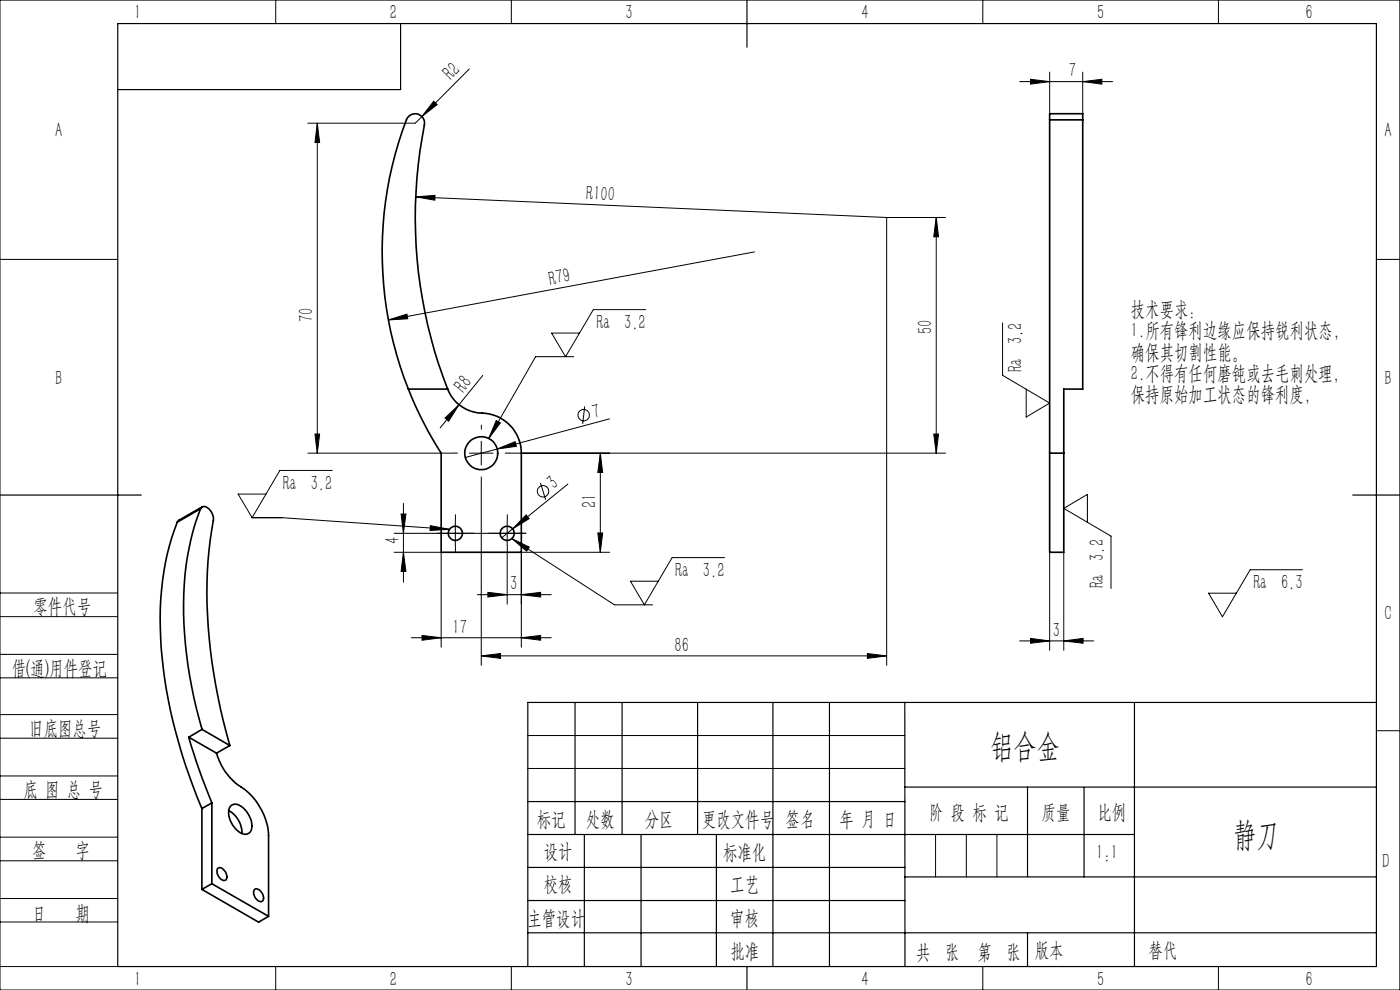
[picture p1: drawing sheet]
<svg xmlns="http://www.w3.org/2000/svg" width="297mm" height="210mm" viewBox="0 0 297 210" stroke-linecap="round" stroke-linejoin="round" font-family="sans-serif">
<g fill="none" stroke="#000" stroke-width=".35">
<path d="M222.7 25.4v70.7M222.7 25.4v-1.3h7v1.3M222.7 25.4h7M229.7 25.4v57.1h-4v13.6M86.6 82.5a78.5 78.5 0 0 1-.2-57.5 1.99 1.99 0 0 1 2.4-.7 1.99 1.99 0 0 1 1.2 2.2 99.9 99.9 0 0 0 5 56M86.6 82.5a78.7 78.7 0 0 0 7 13.6v21h17v-21a8.6 8.6 0 0 0-9.2-8.5 8.1 8.1 0 0 1-6.4-5.1M86.6 82.5h8.4M222.7 96.1v21h3v-21M222.7 96.1h3M37.6 110.8a60 60 0 0 0-3.4 26.6 109.2 109.2 0 0 0 8.6 34.1M42.5 107.9a59.3 59.3 0 0 0-3.3 26.6 95.4 95.4 0 0 0 3.7 20.2M42.5 107.9a.99 .99 0 0 1 1.8 0l.7 1 .3 1.2a96.9 96.9 0 0 0 .9 37.7l1.2 5.2 1.4 5.1"/>
<path d="M42.5 107.9l-4.9 2.9M42.9 107.5l-5 2.9-.3 .4M40 156.4a129.7 129.7 0 0 0 4.9 13.9M40 156.4l5.9 3.4M42.9 154.7l-2.9 1.7M42.9 154.7l5.9 3.4M45.9 159.8a13.6 13.6 0 0 0 6.3 7.9 13.5 13.5 0 0 1 4.8 9.5v17.2M48.8 158.1l-2.9 1.7M42.8 171.5v17.2M44.9 170.3v17.2M44.9 170.3l-2.1 1.2M48.5 172a5.3 5.3 0 0 1 2.8 4.8"/>
<path d="M48.8 171.1a1.79 1.79 0 0 1 2.6 .1 4.7 4.7 0 0 1 1.8 5.1 1.58 1.58 0 0 1-2.5 .2 4.8 4.8 0 0 1-2-5.1zM42.8 188.7l12.1 6.9 2.1-1.2M44.9 187.5l12.1 6.9M44.9 187.5l-2.1 1.2M46.2 184.2l.2-.1a1.84 1.84 0 0 1 1.7 2.2 .72 .72 0 0 1-.6 .5 .72 .72 0 0 1-.7-.4 1.88 1.88 0 0 1-.6-2.2zM54 188.7a.99 .99 0 0 1 1.5 .6 1.27 1.27 0 0 1 0 1.9 1.82 1.82 0 0 1-1.5-2.5z"/>
<circle cx="102.1" cy="96.2" r="3.5"/>
<circle cx="96.6" cy="113.1" r="1.51"/>
<circle cx="107.6" cy="113.1" r="1.51"/>
</g>
<g fill="none" stroke="#000" stroke-width=".21">
<path d="M0 0h297v210h-297zM58.5 0v5M99.6 14.6l-11.5 11.5h-22.8M108.5 0v5M208.5 0v5M216.3 17.3h19.7M218.6 16.8l4.1 .5-4.1 .5zM222.7 15.3v8.8M229.7 17.3l4.1-.5v1zM229.7 15.3v8.8M258.5 0v5M67.3 26.1v70"/>
<path d="M67.3 26.1l.5 4.1h-1zM92 21.5l.7 .7-3.2 2.5zM0 55h25M88.2 41.8l4.1-.4v1.1zM88.2 41.8l99.9 4.3M160.1 53.4l-77.7 14.5M188.1 46.1v95M188.1 46.1h12.5M198.6 46.1l.5 4.1h-1zM198.6 46.1v50M292 55h5M82.4 67.9l3.9-1.3 .2 1z"/>
<path d="M102.4 79.6l-5 6.3M121.7 75.7h-8.1l-9.9 17.3M137 65.7h-11.1l-5.9 10-3-5h5.9M212.7 68.5v11.1l10 5.9-5 3v-6M65.3 96.1h30.8M66.8 92.1h1l-.5 4zM70.5 99.8h-11.1l-5.9 10M94.4 88.7l3-2.8-2.2 3.5zM97.4 85.9l-4 4.9M99.6 96.1h5M102.1 93.6v5M105.3 89.2l.9 .5-2.5 3.3z"/>
<path d="M105.5 95.2l3.8-1.5 .2 1zM108.1 96.1h92.5M124 86.2l-.4 3.7M127.4 96.1l.4 4.1h-1zM127.4 96.1v21M129.3 88.9l-30.6 8.1M198.1 92.1h1l-.5 4zM53.5 109.8h6.3l35.6 2.5M56.4 104.8h-5.9l3 5M83.6 113.1h28M83.6 117.1h10v20.2M85.1 109h1l-.5 4.1z"/>
<path d="M85.6 106.8v16.7M85.6 117.1l.5 4.1h-1zM91.3 111.5l4.1 .8-4.2 .2zM96.6 110.6v5M102.1 102.1v39M107.6 110.6v5M107.6 117.1v11.1M108.6 114.3l3.7 1.8-.6 .8zM108.6 114.3l21.8 14h8M108.8 112.2l-2.4 1.9M111.6 109.2l.7 .8-3.5 2.2zM114.7 102.4l1 3.6"/>
<path d="M120.5 102.7l-11.7 9.5M126.8 113.1h1l-.4 4zM129.3 117.1h-18.7v20.2M153.7 118.3h-11.1l-5.9 10-3-5h5.9M222.7 117.1v20.8M225.7 117.1v20.8M230.7 110.8v-5.9l-5 2.9 10 5.9v11.1M0 138.8h25M0 125.8h25M0 130.8h25M87.2 135.3h29.7M89.5 134.8l4.1 .5-4.1 .5z"/>
<path d="M101.2 126.1h15.7M102.1 139.1l4.1-.5v1.1zM102.1 139.1h86M103.5 125.7l4.1 .4-4.1 .5zM110.6 135.3l4.1-.5v1zM110.6 126.1l4.1-.4v.9zM184 138.6l4.1 .5-4.1 .6zM216.3 136h15.7M218.6 135.4l4.1 .6-4.1 .4zM225.7 136l4.1-.6v1zM276.3 120.9h-11.1l-5.9 9.9-2.9-5h5.9M0 143.8h25"/>
<path d="M0 156.6h25M0 151.6h25M112 156h80M292 155h5M0 169.6h25M0 164.6h25M0 177.6h25M112 163h80M198.5 177v9M205 177v9M211.5 177v9M0 182.6h25"/>
<path d="M0 190.6h25M0 195.6h25M0 205h25M58.5 205v5M108.5 205v5M208.5 205v5M258.5 205v5"/>
<circle cx="123.8" cy="88.1" r="1.21"/>
<circle cx="115.2" cy="104.2" r="1.21"/>
</g>
<path d="M97.1 96.1h-1M102.1 91.1v-1M107.1 96.1h1M94.1 113.1h-1.5M96.6 110.6v-1.5M96.6 115.6v1.5M99.1 113.1h1.5M102.1 101.1v1M105.1 113.1h-1.5M107.6 110.6v-1.5M107.6 115.6v1.5M110.1 113.1h1.5" fill="none" stroke="#000" stroke-width=".21" stroke-dasharray="30.5 1.3 1.3 1.3" stroke-linecap="butt"/>
<g fill="none" stroke="#000" stroke-width=".25">
<path d="M25 5h267v200h-267zM85 5v14h-60M158.5 0v10M0 105h30M287 105h10M122 149v28M132 149v28M148 149v28M164 149v56M176 149v56M191.9 149l.1 56M240.7 149v56"/>
<path d="M292 149h-180v56M112 177h128.7M112 170h80M124 177v28M136 177v28M152 177v28M191.9 167h100.1M218 167v18.9M230 167v19M112 197.9h180M112 184h80M112 191h80"/>
<path d="M192 186h100M218 197.9v7.1M158.5 205v5"/>
</g>
<g fill="#000">
<path d="M92 21.5l.7 .7-3.2 2.5zM88.2 41.8l4.1-.4v1.1zM82.4 67.9l3.9-1.3 .2 1zM94.4 88.7l3-2.8-2.2 3.5zM105.5 95.2l3.8-1.5 .2 1zM111.6 109.2l.7 .8-3.5 2.2z"/>
<path d="M218.6 16.8l4.1 .5-4.1 .5zM229.7 17.3l4.1-.5v1z"/>
<path d="M67.3 26.1l.5 4.1h-1zM66.8 92.1h1l-.5 4zM85.1 109h1l-.5 4.1zM85.6 117.1l.5 4.1h-1z"/>
<path d="M126.8 113.1h1l-.4 4zM127.4 96.1l.4 4.1h-1zM198.1 92.1h1l-.5 4zM198.6 46.1l.5 4.1h-1z"/>
<path d="M89.5 134.8l4.1 .5-4.1 .5zM110.6 135.3l4.1-.5v1z"/>
<path d="M103.5 125.7l4.1 .4-4.1 .5zM110.6 126.1l4.1-.4v.9zM102.1 139.1l4.1-.5v1.1zM184 138.6l4.1 .5-4.1 .6zM105.3 89.2l.9 .5-2.5 3.3zM108.6 114.3l3.7 1.8-.6 .8zM91.3 111.5l4.1 .8-4.2 .2z"/>
<path d="M225.7 136l4.1-.6v1zM218.6 135.4l4.1 .6-4.1 .4z"/>
</g>
<g font-size="7.1">
<text x="210.1" y="160.6">铝合金</text>
<text x="261.6" y="179.4">静刀</text>
</g>
<g font-size="4.4">
<text x="28.5" y="4.1">1</text>
<text x="82.7" y="4.1">2</text>
<text x="132.7" y="4.1">3</text>
<text x="182.7" y="4.1">4</text>
<text x="232.7" y="4.1">5</text>
<text x="277" y="4.1">6</text>
<text x="95.7" y="17.3" transform="rotate(-45 95.7 17.3)">R2</text>
<text x="226.8" y="16.4">7</text>
<text x="11.7" y="29.1">A</text>
<text x="293.7" y="29.1">A</text>
<text x="124.3" y="42.5" transform="rotate(3 124.3 42.5)">R100</text>
<text x="116.7" y="60.6" transform="rotate(-11 116.7 60.6)">R79</text>
<text x="66.5" y="68.4" transform="rotate(-90 66.5 68.4)">70</text>
<text x="126.5" y="69.8">Ra 3.2</text>
<text x="197.7" y="70.9" transform="rotate(-90 197.7 70.9)">50</text>
<text x="239.9" y="67.1">技术要求：</text>
<text x="239.9" y="71.6">1.所有锋利边缘应保持锐利状态，</text>
<text x="239.9" y="76.1">确保其切割性能。</text>
<text x="11.7" y="81.6">B</text>
<text x="98.4" y="83.5" transform="rotate(-51 98.4 83.5)">R8</text>
<text x="216.8" y="78.9" transform="rotate(-90 216.8 78.9)">Ra 3.2</text>
<text x="239.9" y="80.6">2.不得有任何磨钝或去毛刺处理，</text>
<text x="293.7" y="81.6">B</text>
<text x="126.1" y="88.8" transform="rotate(-15 126.1 88.8)">7</text>
<text x="239.9" y="85.1">保持原始加工状态的锋利度，</text>
<text x="60" y="103.9">Ra 3.2</text>
<text x="117.6" y="104" transform="rotate(-39 117.6 104)">3</text>
<text x="126.5" y="107.7" transform="rotate(-90 126.5 107.7)">21</text>
<text x="84.7" y="115.4" transform="rotate(-90 84.7 115.4)">4</text>
<text x="108.2" y="125.3">3</text>
<text x="143.3" y="122.4">Ra 3.2</text>
<text x="234.1" y="124.8" transform="rotate(-90 234.1 124.8)">Ra 3.2</text>
<text x="265.9" y="124.9">Ra 6.3</text>
<text x="7.1" y="130.1">零件代号</text>
<text x="293.7" y="131.6">C</text>
<text x="96" y="134.4">17</text>
<text x="223.4" y="135.1">3</text>
<text x="2.5" y="143.2">借(通)用件登记</text>
<text x="143.1" y="138.2">86</text>
<text x="6.2" y="155.8">旧底图总号</text>
<text x="5" y="168.9">底 图 总 号</text>
<text x="197.1" y="173.8">阶 段 标 记</text>
<text x="221" y="173.8">质量</text>
<text x="232.8" y="173.8">比例</text>
<text x="113.9" y="175.2">标记</text>
<text x="124.3" y="175.2">处数</text>
<text x="136.8" y="175.2">分区</text>
<text x="148.9" y="175.2">更改文件号</text>
<text x="166.7" y="175.2">签名</text>
<text x="178.1" y="175.2">年 月 日</text>
<text x="6.8" y="181.9">签</text>
<text x="16" y="181.9">字</text>
<text x="115.3" y="182.1">设计</text>
<text x="153.4" y="182.1">标准化</text>
<text x="232.6" y="182.1">1:1</text>
<text x="293.2" y="184.1">D</text>
<text x="115.3" y="189">校核</text>
<text x="154.9" y="189">工艺</text>
<text x="6.8" y="195.2">日</text>
<text x="16" y="195.2">期</text>
<text x="111.9" y="196.2">主管设计</text>
<text x="154.9" y="196.2">审核</text>
<text x="154.9" y="203.1">批准</text>
<text x="194.4" y="203.4">共 张</text>
<text x="207.4" y="203.4">第 张</text>
<text x="219.5" y="203.1">版本</text>
<text x="243.6" y="203.1">替代</text>
<text x="28.5" y="209.1">1</text>
<text x="82.7" y="209.1">2</text>
<text x="132.7" y="209.1">3</text>
<text x="182.7" y="209.1">4</text>
<text x="232.7" y="209.1">5</text>
<text x="277" y="209.1">6</text>
</g>
</svg>
